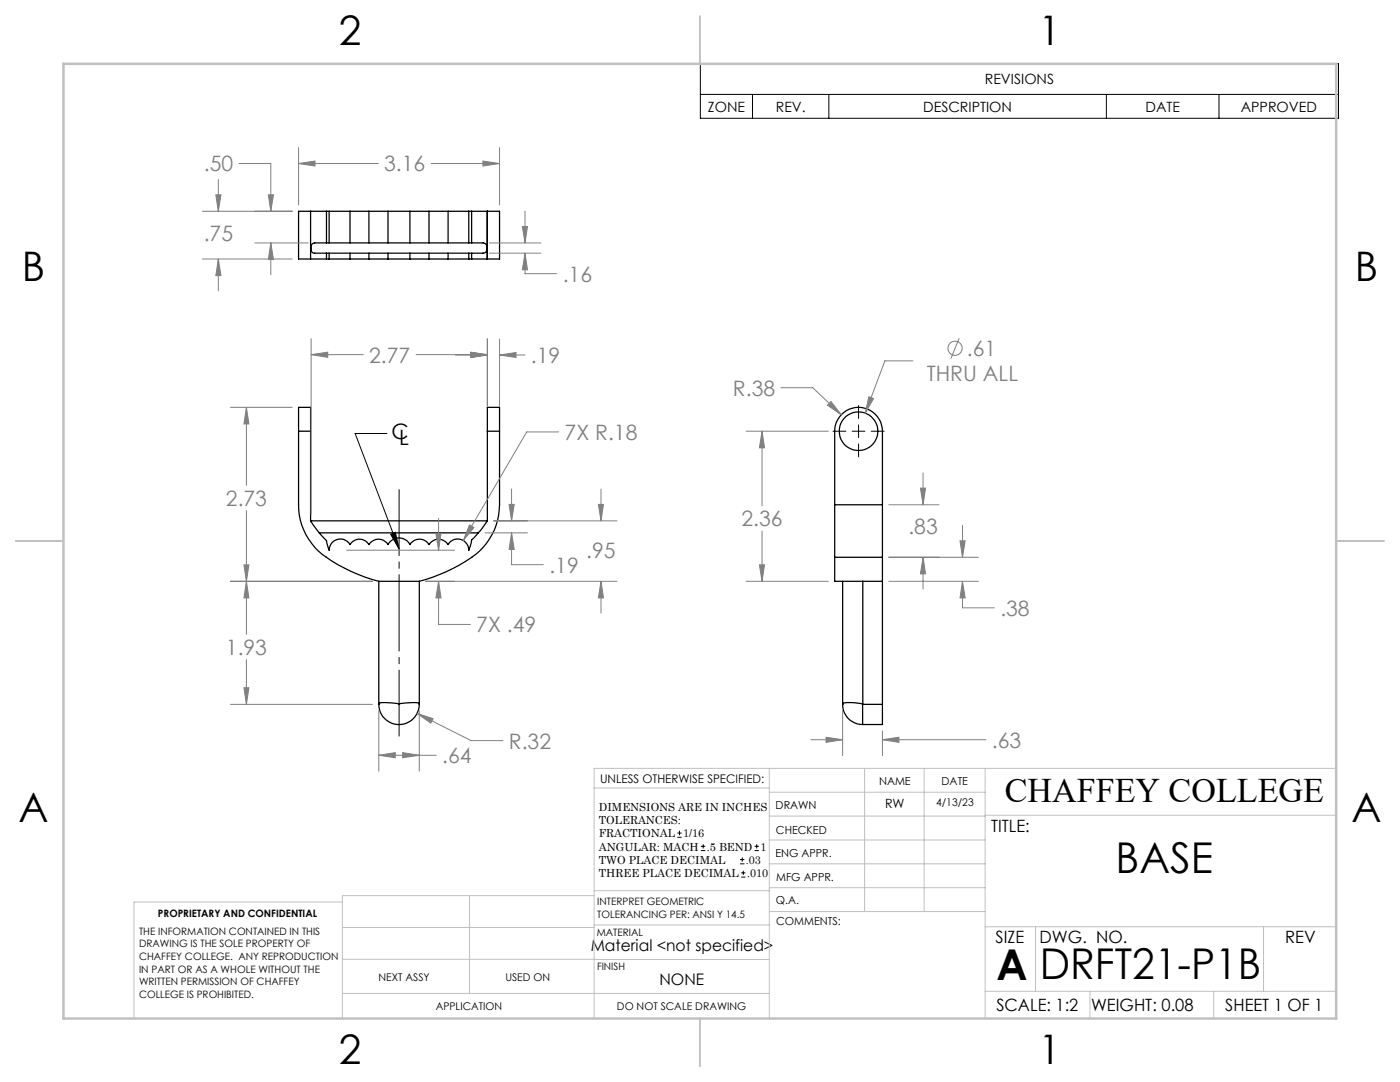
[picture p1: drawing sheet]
<svg xmlns="http://www.w3.org/2000/svg" width="279mm" height="216mm" viewBox="0 0 279 216" stroke-linecap="round" stroke-linejoin="round" font-family="sans-serif">
<g fill="none" stroke="#000" stroke-width=".25">
<path d="M62 42.2h-2.4v9.5h2.4M62 42.2v9.5M62 51.7h3.2M62 42.2h3.2M62.3 48.7l.4-.2h33.7a1.05 1.05 0 0 1 .8 1 1.05 1.05 0 0 1-.8 1h-33.6a.85 .85 0 0 1-.7-1.2v-.3zM65.2 51.7h.5M65.2 42.2h.5M65.2 42.2v6.3M65.2 50.5v1.2M65.7 51.7h4.1M65.7 42.2h4.1M65.7 42.2v6.3"/>
<path d="M65.7 50.5v1.2M69.8 51.7h3.8M69.8 42.2h3.8M69.8 42.2v6.3M69.8 50.5v1.2M73.6 51.7h3.8M73.6 42.2h3.8M73.6 42.2v6.3M73.6 50.5v1.2M77.4 51.7h4.4M77.4 42.2h4.4M77.4 42.2v6.3"/>
<path d="M77.4 50.5v1.2M81.8 51.7h3.8M81.8 42.2h3.8M81.8 42.2v6.3M81.8 50.5v1.2M85.6 51.7h3.8M85.6 42.2h3.8M85.6 42.2v6.3M85.6 50.5v1.2M89.4 51.7h4.2M89.4 42.2h4.2M89.4 42.2v6.3"/>
<path d="M89.4 50.5v1.2M93.6 51.7h.5M93.6 42.2h.5M93.6 42.2v6.3M93.6 50.5v1.2M94.1 51.7h3.1M94.1 42.2h3.1M94.1 42.2v6.3M94.1 50.5v1.2M97.2 42.2h2.5v9.5h-2.5M97.2 42.2v9.5M97.3 42.2v9.5"/>
<path d="M59.6 86v14.7a12.8 12.8 0 0 0 6.7 11.3l3.8 2.1 2.7 1 2.8 .9M59.6 86v-4.7h2.4v4.7M59.6 86h2.4M62 86v17.9M97.3 86v-4.7h2.4v4.7M97.3 86h2.4M97.3 86v17.9M99.7 86v14.7a12.9 12.9 0 0 1-6.8 11.3l-3.8 2.1-2.7 1-2.7 .9M62 103.9l1.9 2.6a3.9 3.9 0 0 1 1.6 2.8l.2 .5a2.24 2.24 0 0 1 1.6-2.2 2.24 2.24 0 0 1 2.5 1.1 2.2 2.2 0 0 1 3.8 0 2.23 2.23 0 0 1 3.8 0 2.45 2.45 0 0 1 4.4 0 2.23 2.23 0 0 1 3.8 0 2.23 2.23 0 0 1 3.8 0 2.21 2.21 0 0 1 2.5-1.1 2.21 2.21 0 0 1 1.7 2.2l.5-2.1a17.2 17.2 0 0 0 3.1-3.8M62 103.9h.1M63.7 106.3h31.8M75.6 116h8.1"/>
<path d="M75.6 116v24.5M83.7 116v24.5M97.3 103.9h-35.2v.2M166.6 100.7v-14.7a4.8 4.8 0 0 1 4.7-4.7 4.8 4.8 0 0 1 4.8 4.7v14.7M166.6 100.7v10.5M166.6 111.2v4.8h9.5M166.6 100.7h9.5M166.6 111.2h9.5M168.2 116v24.5M172.2 116v24.5M176.1 100.7v10.5M176.1 111.2v4.8"/>
<path d="M176.1 116v24.5M75.6 140.4a12.2 12.2 0 0 1 4.1 0l.7-.1a7 7 0 0 1 3.2 .1 4 4 0 0 1-4 4.2 4 4 0 0 1-4-4.2zM79.6 140.5h.1M168.2 140.5a4 4 0 0 0 4 4.1M168.2 140.5v-.1a8.1 8.1 0 0 1 4 .1M172.2 140.5v4.1M172.2 140.5h.1M172.2 140.5h3.9M176.1 140.5v4.1h-3.9"/>
<circle cx="171.3" cy="86" r="3.9"/>
</g>
<g fill="none" stroke="#808080" stroke-width=".2">
<path d="M43.1 38.9h1l-.5 3.3zM43.6 35.8v6.4M47.7 32.6h6.3v9.6M53.6 38.9h1l-.6 3.3zM59.6 32.6l3.3-.5v1zM59.6 29.5v11.4M59.6 32.6h15.9M86 32.6h13.7M96.4 32.1l3.3 .5-3.3 .5zM99.7 29.5v11.4M40.4 42.2h17.9M40.4 51.7h17.9"/>
<path d="M43.6 51.7l.5 3.3h-1zM43.6 51.7v6.3M50.9 48.5h10.6M54 48.5l.6 3.3h-1zM54 48.5v6.3M97.7 48.5h10.2M97.7 50.5h10.2M104.2 45.2h1.1l-.5 3.3zM104.8 50.5v4.1h6.3M104.8 42.1v6.4M104.8 50.5l.5 3.3h-1.1zM62.1 70.8l3.3-.5v1z"/>
<path d="M62.1 67.6v35.1M62.1 70.8h10.4M83 70.8h14.3M90.9 70.8h6.4M94 70.3l3.3 .5-3.3 .5zM97.3 67.6v13.3M99.7 70.8l3.3-.5v1zM99.7 67.7v13.2M99.7 70.8h5.1M155.9 77.4h6.3l5.7 5.4M173.4 79.2l.9 .3-1.6 2.9zM182.2 72h-5.6l-3.9 10.4"/>
<path d="M191.4 67.5l-1.6 4M46 81.3h12.3M49.2 81.3v15.5M49.2 81.3l.5 3.3h-1zM102.1 97.6v6.3M111.5 86.2h-6.4l-12.6 21.6M119.9 97.6v6.3M148.9 86h16.4M152.1 86v14.9M152.1 86l.5 3.4h-1zM165.8 80.1l2.1 2.7-2.8-1.9zM183.7 97.4h1l-.5 3.3z"/>
<path d="M184.2 94.4v6.3M46 116h28.3M48.7 112.7h1l-.5 3.3zM49.2 101.9v24.7M49.2 116l.5 3.3h-1zM69.2 109.8h21.5M84.9 116h38.2M87 106.5h1l-.5 3.3zM87.5 116l.5 3.3h-1zM87.5 116v8.6h6.4M87.5 103.4v6.4M93.7 104.7l.9 .6-2.1 2.5z"/>
<path d="M96.8 106.3h8.5M98.5 103.9h24.6M101.6 100.6h1l-.5 3.3zM102.1 106.3v6.4h6.3M102.1 106.3l.5 3.3h-1zM119.4 100.6h1l-.5 3.3zM119.9 116l.5 3.3h-1zM119.9 116v6.3M148.9 116h16.4M151.6 112.7h1l-.5 3.3zM152.1 106v10M177.4 116h17.9"/>
<path d="M177.4 111.2h17.9M177.4 100.7h10M184.2 111.2l.5 3.3h-1zM184.2 111.2v6.3M191.6 107.9h1l-.5 3.3zM192.1 116v5.3h6.3M192.1 104.8v6.4M192.1 116l.5 3.3h-1zM48.7 137.2h1l-.5 3.3zM49.2 131.6v8.9M46 140.5h28.3M75.6 150.7l3.3-.5v1z"/>
<path d="M75.6 141.8v12.1M75.6 150.7h11.5M80.4 150.2l3.3 .5-3.3 .5zM83.2 142.3l3.2 1.1-.4 .9zM83.2 142.3l10.8 5.5h6.4M83.7 141.8v12.1M161.8 147.6h6.4M164.9 147.1l3.3 .5-3.3 .5zM168.2 141.8v9M176.1 147.6l3.3-.5v1zM176.1 145.8v5M176.1 147.6h20.6"/>
<circle cx="190.6" cy="69.5" r="1.42"/>
</g>
<g fill="none" stroke="#000" stroke-width=".2">
<path d="M139.8 12.7h127.3v10.9h-127.3zM139.8 18.8h127.3M150.2 18.8v4.8M165.4 18.8v4.8M220.8 18.8v4.8M243.3 18.8v4.8M77.2 86.5h-6.3l8.7 23M166.2 86h2.6M170.1 86h2.5M171.3 80.9v2.6M171.3 84.8v2.5M171.3 88.6v2.6"/>
<path d="M173.9 86h2.6M78 106.6l.9-.4 .7 3.3zM135.2 167.1h.8M135.2 166.2h.8M135.6 165.8v.9M139.9 169.7h.9M139.9 168.9h.9M140.3 168.5v.8M147.7 172.4h.9M147.7 171.5h.9M147.9 175h.9M147.9 174.2h.9"/>
<path d="M148.1 171.1v.8M148.3 173.7v.9M150.6 169.7h.8M150.6 168.9h.8M151 168.5v.8"/>
</g>
<path d="M79.6 97.7v49.2" fill="none" stroke="#000" stroke-width=".2" stroke-dasharray="15.2 1.3 1.3 1.3" stroke-dashoffset="2.1"/>
<g fill="none" stroke="#c0c0c0" stroke-width=".2">
<path d="M118.6 157.2h34.9M153.5 153.3v49.9M153.5 158.1h43.1M172.5 153.3v28.6M184.4 153.3v28.6M196.6 153.3v49.9M266.7 153.3h-148.1v49.9M68.3 180h-41.6v23.2M93.7 178.7v19.5M118.6 178.7h-50.3v24.5M118.6 177.7h35M153.5 167.6h43.1"/>
<path d="M153.5 162.8h43.1M153.5 172.4h43.1M153.5 177.1h43.1M196.6 162.7h70.1M68.3 198.2h85.2M68.3 191.4l85.2 .1M68.3 185.1h50.3M118.6 184.6h35M153.6 181.9h43M196.6 197.8h70.1M196.6 184.9h70.1M206.7 184.9v12.9"/>
<path d="M217.5 197.8v5.4M242.2 197.8v5.4M252.2 184.9v12.9"/>
</g>
<path d="M139.7 3.2v9.5M3.1 107.9h9.6M266.7 107.9h9.5M139.7 203.2v9.6" fill="none" stroke="#c0c0c0" stroke-width=".25"/>
<path d="M12.7 12.7h254v190.5h-254z" fill="none" stroke="#c0c0c0" stroke-width=".5"/>
<path d="M78 106.6l.9-.4 .7 3.3z" fill="#000"/>
<path d="M48.7 137.2h1l-.5 3.3zM49.2 116l.5 3.3h-1zM49.2 81.3l.5 3.3h-1zM48.7 112.7h1l-.5 3.3zM75.6 150.7l3.3-.5v1zM80.4 150.2l3.3 .5-3.3 .5zM94 70.3l3.3 .5-3.3 .5zM62.1 70.8l3.3-.5v1zM83.2 142.3l2.8 2 .4-.9zM93.7 104.7l-1.2 3.1 2.1-2.5zM119.4 100.6h1l-.5 3.3zM119.9 116l.5 3.3h-1zM101.6 100.6h1l-.5 3.3zM102.1 106.3l.5 3.3h-1zM94 70.3l3.3 .5-3.3 .5zM99.7 70.8l3.3-.5v1zM87 106.5h1l-.5 3.3zM87.5 116l.5 3.3h-1zM59.6 32.6l3.3-.5v1zM96.4 32.1l3.3 .5-3.3 .5zM104.2 45.2h1.1l-.5 3.3zM104.8 50.5l.5 3.3h-1.1zM53.6 38.9h1l-.6 3.3zM54 48.5l.6 3.3h-1zM43.1 38.9h1l-.5 3.3zM43.6 51.7l.5 3.3h-1zM173.4 79.2l-.7 3.2 1.6-2.9zM165.8 80.1l-.7 .8 2.8 1.9zM151.6 112.7h1l-.5 3.3zM152.1 86l.5 3.4h-1zM191.6 107.9h1l-.5 3.3zM192.1 116l.5 3.3h-1zM183.7 97.4h1l-.5 3.3zM184.2 111.2l.5 3.3h-1zM164.9 147.1l3.3 .5-3.3 .5zM176.1 147.6l3.3-.5v1z" fill="#808080"/>
<g font-size="8.5">
<text x="222.6" y="174.2">BASE</text>
<text x="198.9" y="195.5">A</text>
<text x="207.5" y="195.4">DRFT21-P1B</text>
</g>
<g font-size="8.1">
<text x="67.6" y="8.9">2</text>
<text x="207.3" y="8.9">1</text>
<text x="4.4" y="56.2">B</text>
<text x="270.4" y="56.2">B</text>
<text x="3.7" y="164.1">A</text>
<text x="269.7" y="164.1">A</text>
<text x="67.6" y="212.4">2</text>
<text x="207.3" y="212.4">1</text>
</g>
<text font-size="6.9" x="200.5" y="160.1">CHAFFEY COLLEGE</text>
<g font-size="4.2" fill="#808080">
<text x="40.7" y="34.2">.50</text>
<text x="76.7" y="34.2">3.16</text>
<text x="40.7" y="48.1">.75</text>
<text x="112.3" y="56.2">.16</text>
<text x="192.9" y="71">.61</text>
<text x="73.7" y="72.4">2.77</text>
<text x="106" y="72.4">.19</text>
<text x="184.9" y="76.1">THRU ALL</text>
<text x="146.3" y="78.9">R.38</text>
<text x="112.7" y="87.8">7X R.18</text>
<text x="45.1" y="100.9">2.73</text>
<text x="148" y="105">2.36</text>
<text x="181.3" y="106.6">.83</text>
<text x="117" y="111.4">.95</text>
<text x="109.6" y="114.3">.19</text>
<text x="199.6" y="122.9">.38</text>
<text x="45.1" y="130.7">1.93</text>
<text x="95.1" y="126.2">7X .49</text>
<text x="101.6" y="149.4">R.32</text>
<text x="197.9" y="149.2">.63</text>
<text x="88.3" y="152.3">.64</text>
</g>
<g font-size="4.2">
<text x="78.1" y="87.6">C</text>
<text x="79.7" y="88.8">L</text>
</g>
<g font-size="3.4">
<text x="197.8" y="166">TITLE:</text>
<text x="198.7" y="188.1">SIZE</text>
<text x="207.5" y="188.1">DWG. NO.</text>
<text x="256.5" y="188.2">REV</text>
<text x="198.8" y="201.7">SCALE: 1:2</text>
<text x="217.7" y="201.8">WEIGHT: 0.08</text>
<text x="244.5" y="201.7">SHEET 1 OF 1</text>
</g>
<g font-size="3.2">
<text x="117.9" y="189.8">Material &lt;not specified&gt;</text>
<text x="131.6" y="196.6">NONE</text>
</g>
<g font-size="2.8">
<text x="196.5" y="16.8">REVISIONS</text>
<text x="141.3" y="22.3">ZONE</text>
<text x="154.8" y="22.3">REV.</text>
<text x="184.3" y="22.3">DESCRIPTION</text>
<text x="228.6" y="22.3">DATE</text>
<text x="247.6" y="22.3">APPROVED</text>
</g>
<text font-size="2.5" x="176.6" y="161.3">RW</text>
<text font-size="2.4" x="119.8" y="156.2">UNLESS OTHERWISE SPECIFIED:</text>
<g font-size="2.2">
<text x="119.5" y="161.8">DIMENSIONS ARE IN INCHES</text>
<text x="154.8" y="161.4">DRAWN</text>
<text x="175.4" y="156.6">NAME</text>
<text x="187.9" y="156.7">DATE</text>
<text x="119.5" y="164.4">TOLERANCES:</text>
<text x="119.5" y="167.1">FRACTIONAL</text>
<text x="136.3" y="167.1">1/16</text>
<text x="154.9" y="166.3">CHECKED</text>
<text x="119.5" y="169.7">ANGULAR: MACH</text>
<text x="119.5" y="172.4">TWO PLACE DECIMAL</text>
<text x="141.1" y="169.7">.5 BEND</text>
<text x="148.9" y="172.4">.03</text>
<text x="151.8" y="169.7">1</text>
<text x="154.8" y="171">ENG APPR.</text>
<text x="119.5" y="175">THREE PLACE DECIMAL</text>
<text x="149.1" y="175">.010</text>
<text x="154.9" y="175.7">MFG APPR.</text>
<text x="154.9" y="180.4">Q.A.</text>
<text x="154.9" y="184.6">COMMENTS:</text>
</g>
<g font-size="2.1">
<text x="186.8" y="160.7">4/13/23</text>
<text x="75.5" y="195.7">NEXT ASSY</text>
<text x="100.9" y="195.7">USED ON</text>
<text x="86.9" y="201.5">APPLICATION</text>
<text x="123.1" y="201.6">DO NOT SCALE DRAWING</text>
</g>
<g font-size="2">
<text x="31.5" y="182.9">PROPRIETARY AND CONFIDENTIAL</text>
<text x="119.2" y="180.6">INTERPRET GEOMETRIC</text>
<text x="119.2" y="183.1">TOLERANCING PER: ANSI Y 14.5</text>
<text x="27.8" y="186.5">THE INFORMATION CONTAINED IN THIS</text>
<text x="27.8" y="189">DRAWING IS THE SOLE PROPERTY OF</text>
<text x="27.8" y="191.6">CHAFFEY COLLEGE. ANY REPRODUCTION</text>
<text x="119.1" y="186.7">MATERIAL</text>
<text x="27.8" y="194.1">IN PART OR AS A WHOLE WITHOUT THE</text>
<text x="27.8" y="196.6">WRITTEN PERMISSION OF CHAFFEY</text>
<text x="119.1" y="193.5">FINISH</text>
<text x="27.8" y="199.1">COLLEGE IS PROHIBITED.</text>
</g>
</svg>
